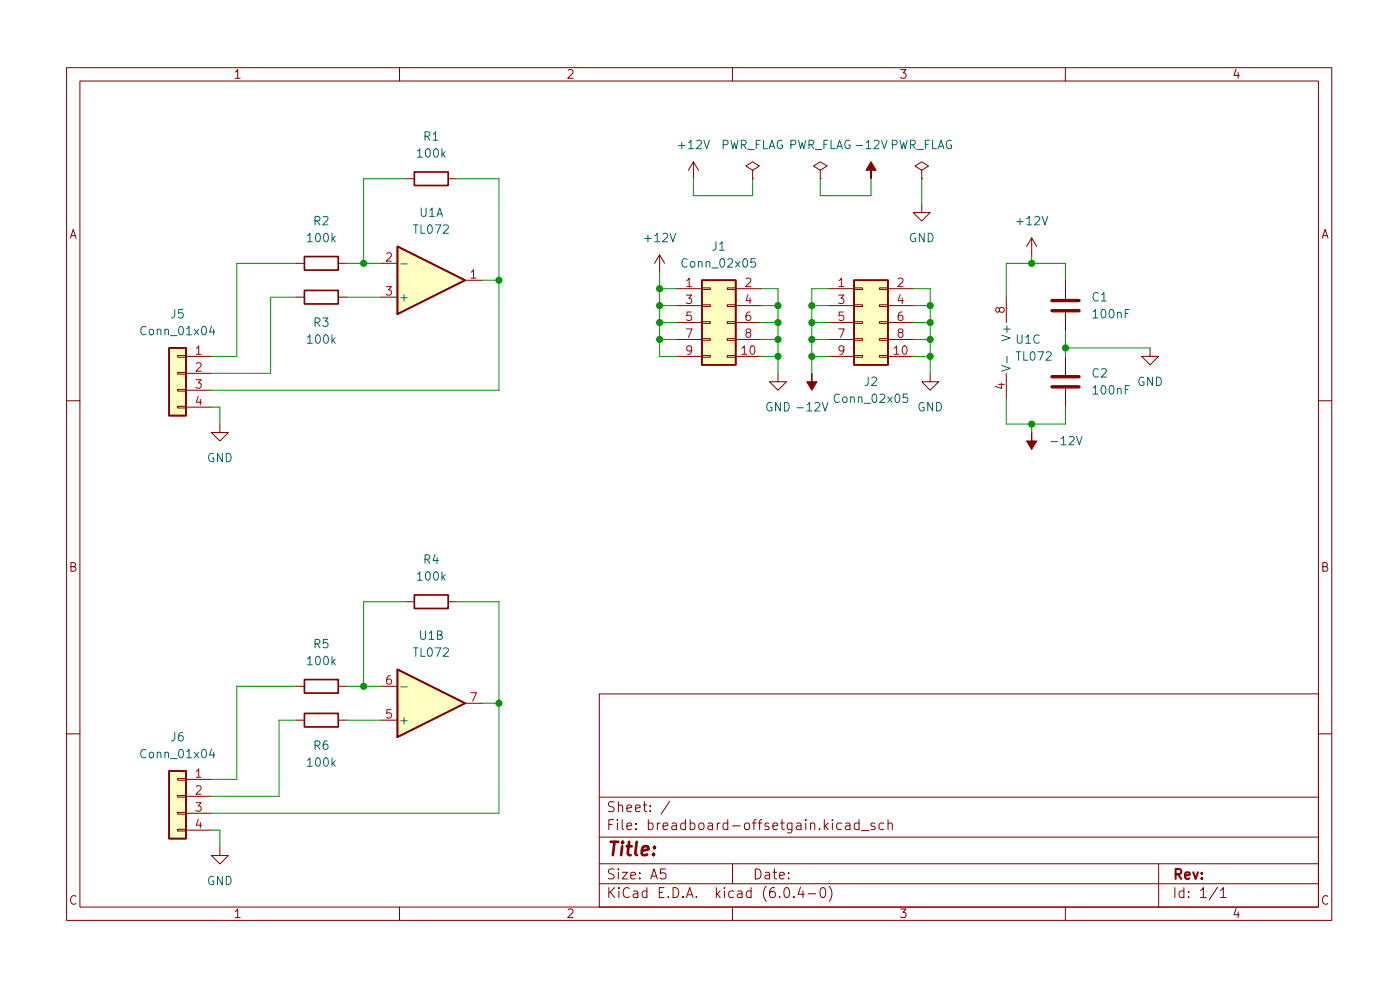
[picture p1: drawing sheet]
<svg xmlns="http://www.w3.org/2000/svg" width="210mm" height="148mm" viewBox="0 0 210 148" stroke-linecap="round" stroke-linejoin="round" font-family="sans-serif">
<g fill="none" stroke="#840000" stroke-width=".15">
<path d="M10 10.2h190v128h-190zM12 12.2h186v124h-186zM60 10.2v2M110 10.2v2M160 10.2v2M44.4 39.5h1.3M50.8 39.5h1.3M57.1 39.5h2.6M61 26.8h1.2M67.3 26.8h1.3M99.1 38.3l-.8 1.2M99.1 38.3v2.5"/>
<path d="M99.1 38.3l.7 1.2M104.1 24.3l-.7 1.3M104.1 24.3v2.5M104.1 24.3l.8 1.3M113 25.6l1-.7-1-.6-1 .6 1 .7v1.2M113 26.8h.1M123.2 25.6l1-.7-1-.6-1 .6 1 .7v1.2M123.2 26.8h.1M138.4 30.6v1.3h1.3l-1.3 1.3-1.2-1.3h1.2M138.4 25.6l1-.7-1-.6-1 .6 1 .7v1.2M138.4 26.8h.1M154.9 35.7l-.7 1.3"/>
<path d="M154.9 35.7v2.6M154.9 35.7l.8 1.3M26.7 58.5h1.2v.2h-1.2zM26.7 55.9h1.2v.3h-1.2zM26.7 53.4h1.2v.2h-1.2zM27.9 53.5h3.8M27.9 56h3.8M27.9 58.6h3.8M44.4 44.6h1.3M50.8 44.6h1.3M57.1 44.6h2.6M69.8 42.1h2.6"/>
<path d="M101.6 53.5h3.8M101.6 43.3h3.8M101.6 45.9h3.8M101.6 48.4h3.8M101.6 51h3.8M105.4 53.4h1.3v.2h-1.3zM105.4 50.8h1.3v.3h-1.3zM105.4 48.3h1.3v.2h-1.3zM105.4 45.8h1.3v.2h-1.3zM105.4 43.2h1.3v.3h-1.3zM109.2 53.4h1.3v.2h-1.3zM109.2 50.8h1.3v.3h-1.3z"/>
<path d="M109.2 48.3h1.3v.2h-1.3zM109.2 45.8h1.3v.2h-1.3zM109.2 43.2h1.3v.3h-1.3zM110.5 53.5h3.8M110.5 43.3h3.8M110.5 45.9h3.8M110.5 48.4h3.8M110.5 51h3.8M116.8 56v1.3h1.3l-1.3 1.3-1.2-1.3h1.2M124.5 53.5h3.8M124.5 43.3h3.8M124.5 45.9h3.8"/>
<path d="M124.5 48.4h3.8M124.5 51h3.8M128.3 53.4h1.2v.2h-1.2zM128.3 50.8h1.2v.3h-1.2zM128.3 48.3h1.2v.2h-1.2zM128.3 45.8h1.2v.2h-1.2zM128.3 43.2h1.2v.3h-1.2zM132.1 53.4h1.2v.2h-1.2zM132.1 50.8h1.2v.3h-1.2zM132.1 48.3h1.2v.2h-1.2zM132.1 45.8h1.2v.2h-1.2zM132.1 43.2h1.2v.3h-1.2z"/>
<path d="M133.3 53.5h3.9M133.3 43.3h3.9M133.3 45.9h3.9M133.3 48.4h3.9M133.3 51h3.9M139.7 56v1.3h-1.3l1.3 1.3 1.3-1.3h-1.3M151.1 44.6v3.8M151.1 56v3.9M160 42.1v2.8M160 46.9v2.8M160 53.5v2.8M160 58.3v2.8"/>
<path d="M172.7 52.2v1.3h1.3l-1.3 1.3-1.3-1.3h1.3M10 60.2h2M26.7 61h1.2v.2h-1.2zM27.9 61.1h3.8M33 63.7v1.2h1.3l-1.3 1.3-1.3-1.3h1.3M198 60.2h2M61 90.3h1.2M67.3 90.3h1.3M10 110.2h2M26.7 119.4h1.2v.3h-1.2zM26.7 116.9h1.2v.2h-1.2zM27.9 117h3.8"/>
<path d="M27.9 119.5h3.8M44.4 103h1.3M44.4 108.1h1.3M50.8 103h1.3M50.8 108.1h1.3M57.1 103h2.6M57.1 108.1h2.6M69.8 105.6h2.6M90 104.2h108v32h-108zM90 119.7h108M198 110.2h2M26.7 124.5h1.2v.2h-1.2z"/>
<path d="M26.7 122h1.2v.2h-1.2zM27.9 122.1h3.8M27.9 124.6h3.8M33 127.2v1.2h1.3l-1.3 1.3-1.3-1.3h1.3M60 136.2v2M90 132.7h108M90 129.7h108M90 125.7h108M99.9 130.4h-.7v.8l.2-.2 .5 .1 .1 .2-.1 .5-.2 .1h-.3l-.2-.1M100.6 120.3l-1.3 1.9M110 136.2v2M110 129.7v3"/>
<path d="M117.9 133.3l.3-.1a.94 .94 0 0 1 0 1.5h-.1a1 1 0 0 1-.2-1.4zM119.2 134.6v.1M120.2 133.2l-.3 1h.9M120.6 133.7v1M121.4 134.2h1.1M123.4 133.3l.3-.1a.94 .94 0 0 1 0 1.5h-.2a1 1 0 0 1-.1-1.4zM124.5 133a1.72 1.72 0 0 1 0 2.3M127 123.6h.6l.1 .9M127.7 123.9l-.5 .1a.29 .29 0 0 0-.3 .3 .29 .29 0 0 0 .3 .2h.5M129 123.6l-.4-.1-.3 .3v.5l.1 .2h.6M129 123v1.5M129.4 124.7h1.1"/>
<path d="M131.4 123.6l-.4-.1-.2 .3 .1 .2 .5 .1v.4h-.6M132.7 123.6l-.4-.1-.3 .3v.5l.2 .2h.5M133.4 123.7a.37 .37 0 0 1 .6 .1v.7M133.4 123v1.5M160 136.2v2M174 129.7v6.5M182.9 133.2l-1.3 1.9M183.3 133.7l.4-.5v1.5M183.3 134.7h.9"/>
</g>
<g fill="#ffffc2" stroke="#ffffc2" stroke-width=".15">
<path d="M59.7 37l10.1 5.1-10.1 5.1z"/>
<path d="M25.4 52.2h2.5v10.2h-2.5z"/>
<path d="M59.7 100.5l10.1 5.1-10.1 5.1z"/>
<path d="M25.4 115.7h2.5v10.2h-2.5z"/>
<path d="M105.4 42.1h5.1v12.7h-5.1z"/>
<path d="M128.3 42.1h5v12.7h-5z"/>
</g>
<path d="M45.7 38.5h5.1v2h-5.1zM59.7 37l10.1 5.1-10.1 5.1zM62.2 25.8h5.1v2h-5.1zM25.4 52.2h2.5v10.2h-2.5zM45.7 43.6h5.1v2h-5.1zM105.4 42.1h5.1v12.7h-5.1zM128.3 42.1h5v12.7h-5zM62.2 89.3h5.1v2h-5.1zM25.4 115.7h2.5v10.2h-2.5zM45.7 102h5.1v2h-5.1zM45.7 107.1h5.1v2h-5.1zM59.7 100.5l10.1 5.1-10.1 5.1z" fill="none" stroke="#840000" stroke-width=".25"/>
<path d="M60.2 39.6h1M113.4 38.8h-.6v.6l.1-.1 .5 .1 .1 .2-.1 .4-.2 .1-.4-.1M31.8 48.9l-.3 .9h.8M32.1 49.4v.9M136.3 59.2h-.6l-.1 .6 .2-.2 .4 .1 .1 .2v.4l-.2 .1-.5-.1M150.4 54.9l1.3 .4-1.3 .4M151.2 53.5v.9M31.8 112.4l-.3 .9h.8M32.1 112.9v.9M60.2 103.1h1" fill="none" stroke="#006464" stroke-width=".15"/>
<path d="M158 46.6h4.1M158 45.1h4.1M158 58.1h4.1M158 56.5h4.1" fill="none" stroke="#840000" stroke-width=".51"/>
<g fill="#840000" stroke="#840000" stroke-width=".15">
<path d="M154.9 64.9v1.3h.8l-.8 1.3-.7-1.3h.7z"/>
<path d="M121.9 56v1.3h.8l-.8 1.3-.7-1.3h.7z"/>
<path d="M130.8 24.3l.8 1.3h-.8v1.2v-1.2h-.8z"/>
</g>
<g fill="none" stroke="#009600" stroke-width=".15">
<path d="M44.4 39.5h-8.8v14h-3.9M52.1 39.5h5M61 26.8h-6.4v12.7M68.6 26.8h6.3v31.8h-43.2M104.1 26.8v2.6h8.9v-2.6M123.2 26.8v2.6h7.6v-2.6M138.4 26.8v3.8M154.9 38.3v1.2M44.4 44.6h-3.8v11.4h-8.9M52.1 44.6h5M72.4 42.1h2.5M99.1 45.9h2.5"/>
<path d="M99.1 48.4h2.5M99.1 43.3h2.5M99.1 40.8v12.7h2.5M99.1 51h2.5M114.3 45.9h2.5M114.3 43.3h2.5v12.7M114.3 48.4h2.5M114.3 53.5h2.5M114.3 51h2.5M121.9 45.9h2.6M121.9 48.4h2.6M121.9 53.5h2.6"/>
<path d="M121.9 51h2.6M124.5 43.3h-2.6v12.7M137.2 45.9h2.5M137.2 43.3h2.5v12.7M137.2 48.4h2.5M137.2 53.5h2.5M137.2 51h2.5M151.1 59.9v3.8h8.9v-2.6M160 42.1v-2.6h-8.9v5.1M160 49.7v3.8M160 52.2h12.7M31.7 61.1h1.3v2.6"/>
<path d="M154.9 63.7v1.2M61 90.3h-6.4v12.7M68.6 90.3h6.3v31.8h-43.2M44.4 108.1h-2.5v11.4h-10.2M44.4 103h-8.8v14h-3.9M52.1 108.1h5M52.1 103h5M72.4 105.6h2.5M31.7 124.6h1.3v2.6"/>
</g>
<g fill="#009600" stroke="#009600" stroke-width=".15">
<circle cx="74.9" cy="105.6" r=".46"/>
<circle cx="54.6" cy="103" r=".46"/>
<circle cx="139.7" cy="45.9" r=".46"/>
<circle cx="121.9" cy="45.9" r=".46"/>
<circle cx="139.7" cy="51" r=".46"/>
<circle cx="139.7" cy="48.4" r=".46"/>
<circle cx="139.7" cy="53.5" r=".46"/>
<circle cx="116.8" cy="53.5" r=".46"/>
<circle cx="116.8" cy="51" r=".46"/>
<circle cx="121.9" cy="53.5" r=".46"/>
<circle cx="99.1" cy="45.9" r=".46"/>
<circle cx="99.1" cy="43.3" r=".46"/>
<circle cx="99.1" cy="51" r=".46"/>
<circle cx="116.8" cy="48.4" r=".46"/>
<circle cx="116.8" cy="45.9" r=".46"/>
<circle cx="99.1" cy="48.4" r=".46"/>
<circle cx="121.9" cy="48.4" r=".46"/>
<circle cx="121.9" cy="51" r=".46"/>
<circle cx="154.9" cy="39.5" r=".46"/>
<circle cx="154.9" cy="63.7" r=".46"/>
<circle cx="160" cy="52.2" r=".46"/>
<circle cx="54.6" cy="39.5" r=".46"/>
<circle cx="74.9" cy="42.1" r=".46"/>
</g>
<text font-size="2.8" fill="#840000" x="91" y="128.5">Title:</text>
<g font-size="2.1" fill="#840000">
<text x="91" y="124.6">File: breadboard-offsetgain.kicad_sch</text>
<text x="91" y="121.9">Sheet: /</text>
<text x="91" y="134.8">KiCad E.D.A. kicad (6.0.4-0)</text>
<text x="91" y="132">Size: A5</text>
<text x="113" y="132">Date:</text>
<text x="176" y="132">Rev:</text>
<text x="176" y="134.8">Id: 1/1</text>
</g>
<g font-size="1.8" fill="#840000">
<text x="35" y="11.8">1</text>
<text x="85" y="11.8">2</text>
<text x="135" y="11.8">3</text>
<text x="185" y="11.8">4</text>
<text x="10.3" y="35.8">A</text>
<text x="198.4" y="35.8">A</text>
<text x="10.3" y="85.8">B</text>
<text x="198.4" y="85.8">B</text>
<text x="10.3" y="135.8">C</text>
<text x="35" y="137.8">1</text>
<text x="85" y="137.8">2</text>
<text x="135" y="137.8">3</text>
<text x="185" y="137.8">4</text>
<text x="198.4" y="135.8">C</text>
</g>
<g font-size="1.8" fill="#006464">
<text x="62.8" y="23.7">100k</text>
<text x="63.6" y="21.1">R1</text>
<text x="102.1" y="22.4">+12V</text>
<text x="108.1" y="22.4">PWR_FLAG PWR_FLAG -12V PWR_FLAG</text>
<text x="47.1" y="33.8">R2</text>
<text x="62.2" y="35.1">TL072</text>
<text x="63" y="32.5">U1A</text>
<text x="152.9" y="33.8">+12V</text>
<text x="46.3" y="36.4">100k</text>
<text x="97" y="36.4">+12V</text>
<text x="102.7" y="40.2">Conn_02x05</text>
<text x="107" y="37.6">J1</text>
<text x="136.5" y="36.4">GND</text>
<text x="25.7" y="47.8">J5</text>
<text x="59.8" y="45.2">+</text>
<text x="164" y="45.2">C1</text>
<text x="164.3" y="47.8">100nF</text>
<text x="21.5" y="50.3">Conn_01x04</text>
<text x="46.3" y="51.6">100k</text>
<text x="47.1" y="49.1">R3</text>
<text x="151.8" y="50.8" transform="rotate(-90 151.8 50.8)">V+</text>
<text x="152.6" y="51.6">U1C</text>
<text x="129.8" y="57.9">J2</text>
<text x="152.7" y="54.1">TL072</text>
<text x="164" y="56.7">C2</text>
<text x="164.3" y="59.2">100nF</text>
<text x="170.8" y="57.9">GND</text>
<text x="114.9" y="61.8">GND</text>
<text x="120.1" y="61.8">-12V</text>
<text x="125.6" y="60.5">Conn_02x05</text>
<text x="137.7" y="61.8">GND</text>
<text x="31.1" y="69.4">GND</text>
<text x="158.2" y="66.8">-12V</text>
<text x="62.8" y="87.2">100k</text>
<text x="63.6" y="84.6">R4</text>
<text x="46.3" y="99.9">100k</text>
<text x="47.1" y="97.3">R5</text>
<text x="62.2" y="98.6">TL072</text>
<text x="63" y="96">U1B</text>
<text x="21.5" y="113.8">Conn_01x04</text>
<text x="25.7" y="111.3">J6</text>
<text x="47.1" y="112.6">R6</text>
<text x="59.8" y="108.7">+</text>
<text x="46.3" y="115.1">100k</text>
<text x="31.1" y="132.9">GND</text>
</g>
<g font-size="1.8" fill="#a90000">
<text x="57.9" y="39.3">2</text>
<text x="70.6" y="41.8">1</text>
<text x="57.9" y="44.4">3</text>
<text x="103" y="43.1">1</text>
<text x="103" y="45.6">3</text>
<text x="111.9" y="43.1">2</text>
<text x="111.9" y="45.6">4</text>
<text x="125.9" y="43.1">1</text>
<text x="125.9" y="45.6">3</text>
<text x="134.8" y="43.1">2</text>
<text x="134.8" y="45.6">4</text>
<text x="150.9" y="47" transform="rotate(-90 150.9 47)">8</text>
<text x="29.4" y="53.2">1</text>
<text x="103" y="48.2">5</text>
<text x="103" y="50.7">7</text>
<text x="103" y="53.2">9</text>
<text x="111.4" y="53.2">10</text>
<text x="111.9" y="48.2">6</text>
<text x="111.9" y="50.7">8</text>
<text x="125.9" y="48.2">5</text>
<text x="125.9" y="50.7">7</text>
<text x="125.9" y="53.2">9</text>
<text x="134.3" y="53.2">10</text>
<text x="134.8" y="48.2">6</text>
<text x="134.8" y="50.7">8</text>
<text x="29.4" y="55.8">2</text>
<text x="29.4" y="58.3">3</text>
<text x="150.9" y="58.4" transform="rotate(-90 150.9 58.4)">4</text>
<text x="29.4" y="60.9">4</text>
<text x="57.9" y="107.9">5</text>
<text x="57.9" y="102.8">6</text>
<text x="70.6" y="105.3">7</text>
<text x="29.4" y="116.7">1</text>
<text x="29.4" y="119.3">2</text>
<text x="29.4" y="121.8">3</text>
<text x="29.4" y="124.4">4</text>
</g>
</svg>
